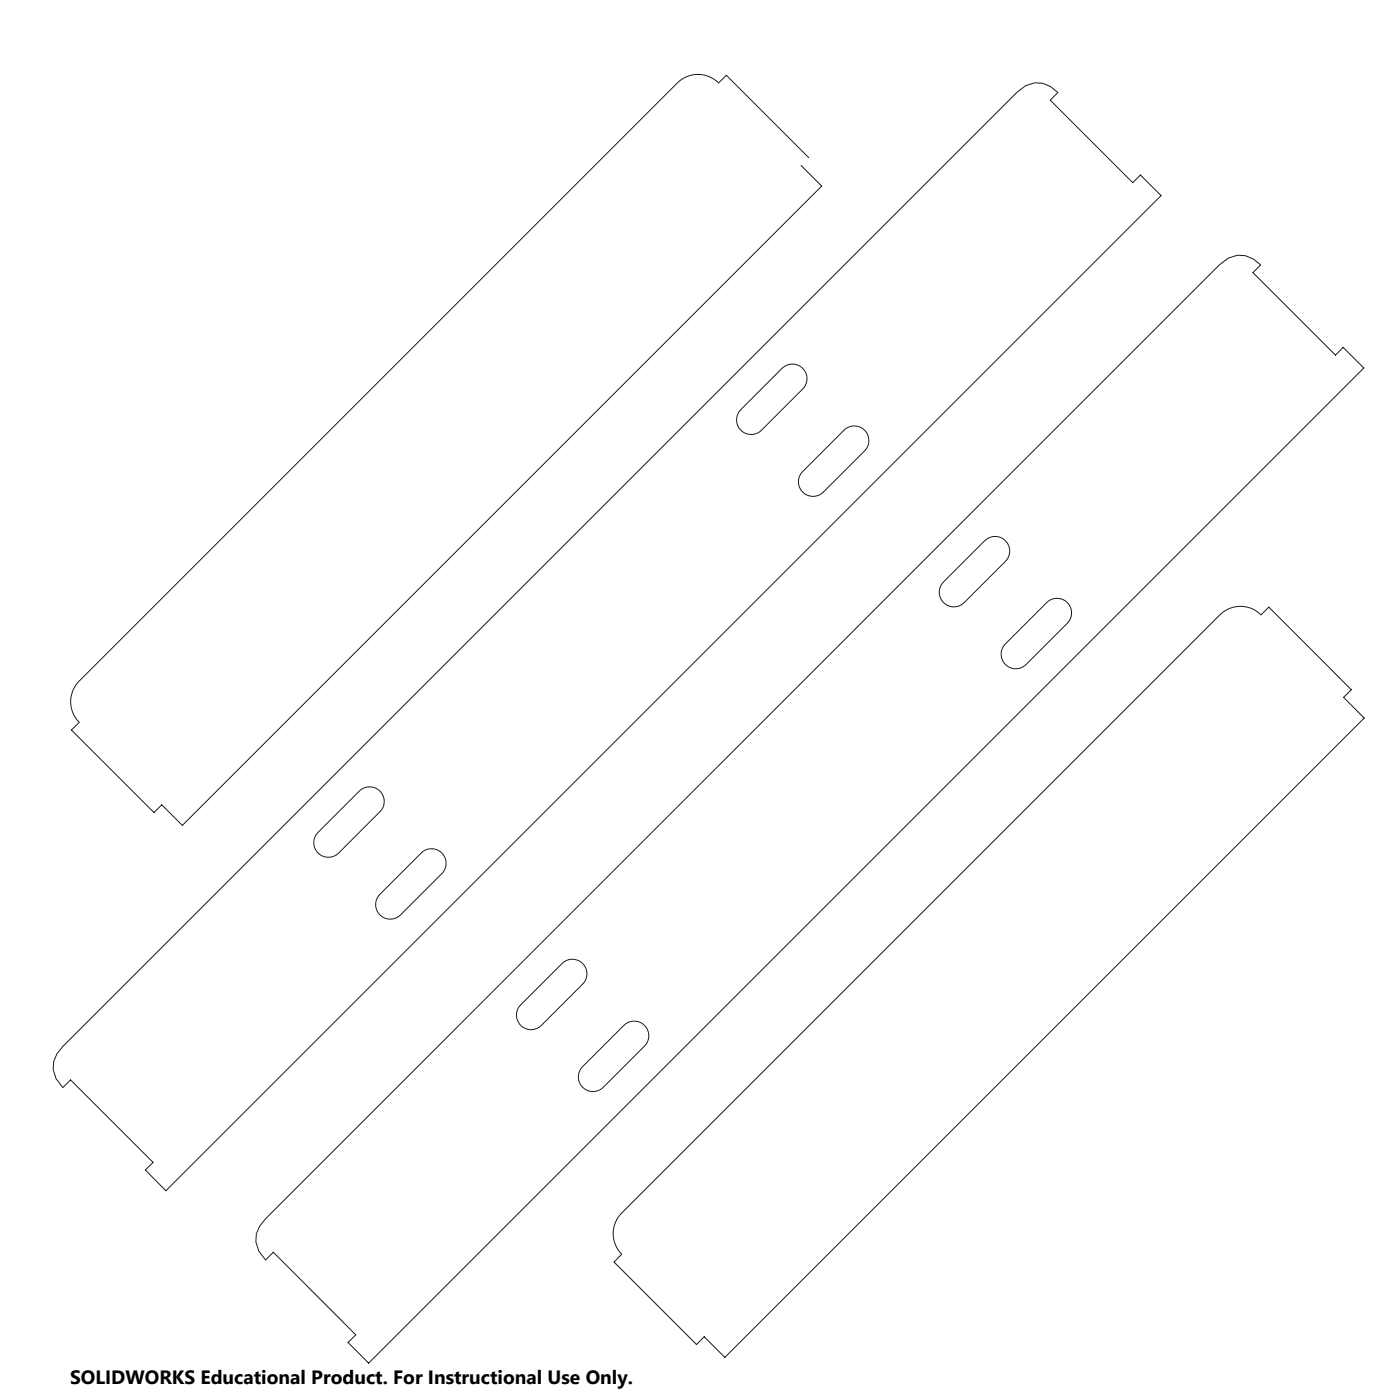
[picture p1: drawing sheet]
<svg xmlns="http://www.w3.org/2000/svg" width="610mm" height="610mm" viewBox="0 0 610 610" stroke-linecap="round" stroke-linejoin="round" font-family="sans-serif">
<path d="M352.2 68.7l-35.9-35.9-3.4 3.3a12.7 12.7 0 0 0-18 0l-260.4 260.4a12.6 12.6 0 0 0 0 18l-3.4 3.4 36 35.9 3.3-3.4 9 9 278.4-278.4-9-9M531 115.3a11.6 11.6 0 0 1 17.9 0l-3.3 3.4 35.9 35.9 3.3-3.3 9 8.9-433.3 433.3-8.9-8.9 3.3-3.4-35.9-35.9-3.4 3.3a11.6 11.6 0 0 1 0-17.9zM340.5 160.4a6.4 6.4 0 0 1 9 0 6.4 6.4 0 0 1 0 9l-17.9 17.9a6.3 6.3 0 0 1-9 0 6.3 6.3 0 0 1 0-8.9zM349.5 205.3l18-18a6.4 6.4 0 0 1 9 0 6.4 6.4 0 0 1 0 9l-18 18a6.3 6.3 0 0 1-9-.1 6.3 6.3 0 0 1 0-8.9zM428.8 235.4a6.4 6.4 0 0 1 9 .1 6.4 6.4 0 0 1 0 8.9l-18 18a6.4 6.4 0 0 1-8.9 0 6.4 6.4 0 0 1-.1-9zM455.8 262.4a6.3 6.3 0 0 1 8.9 0 6.3 6.3 0 0 1 0 9l-17.9 17.9a6.3 6.3 0 0 1-9 0 6.3 6.3 0 0 1 0-8.9zM531.1 267.8a12.6 12.6 0 0 1 18 0l3.4-3.4 35.9 35.9-3.4 3.4 9 9-278.4 278.3-9-9-3.3 3.4-35.9-35.9 3.3-3.4a12.7 12.7 0 0 1 0-17.9zM156.7 344.2a6.3 6.3 0 0 1 8.8 .4 6.3 6.3 0 0 1-.1 8.8l-17.9 18a6.3 6.3 0 0 1-9 0 6.3 6.3 0 0 1 0-9zM165.2 389.6l18.2-18.2a6.3 6.3 0 0 1 9 0 6.3 6.3 0 0 1 0 9l-18 18a6.4 6.4 0 0 1-8.8 .1 6.4 6.4 0 0 1-.4-8.9zM226.5 437.8l18.2-18.2a6.3 6.3 0 0 1 9-.1 6.3 6.3 0 0 1 0 9l-18 18a6.3 6.3 0 0 1-8.8 .1 6.3 6.3 0 0 1-.4-8.8zM27.4 455.6l415.3-415.3a11.5 11.5 0 0 1 18 0l-3.4 3.3 35.9 36 3.4-3.4 9 9-433.4 433.3-8.9-9 3.3-3.4-35.9-35.9-3.3 3.4a11.5 11.5 0 0 1 0-18zM253.7 464.4l18-17.9a6.3 6.3 0 0 1 8.9 0 6.3 6.3 0 0 1 0 9l-17.9 17.9a6.4 6.4 0 0 1-9 0 6.4 6.4 0 0 1 0-9z" fill="none" stroke="#191924" stroke-width=".44"/>
<text font-size="8.4" x="30.5" y="602.8">SOLIDWORKS Educational Product. For Instructional Use Only.</text>
</svg>
